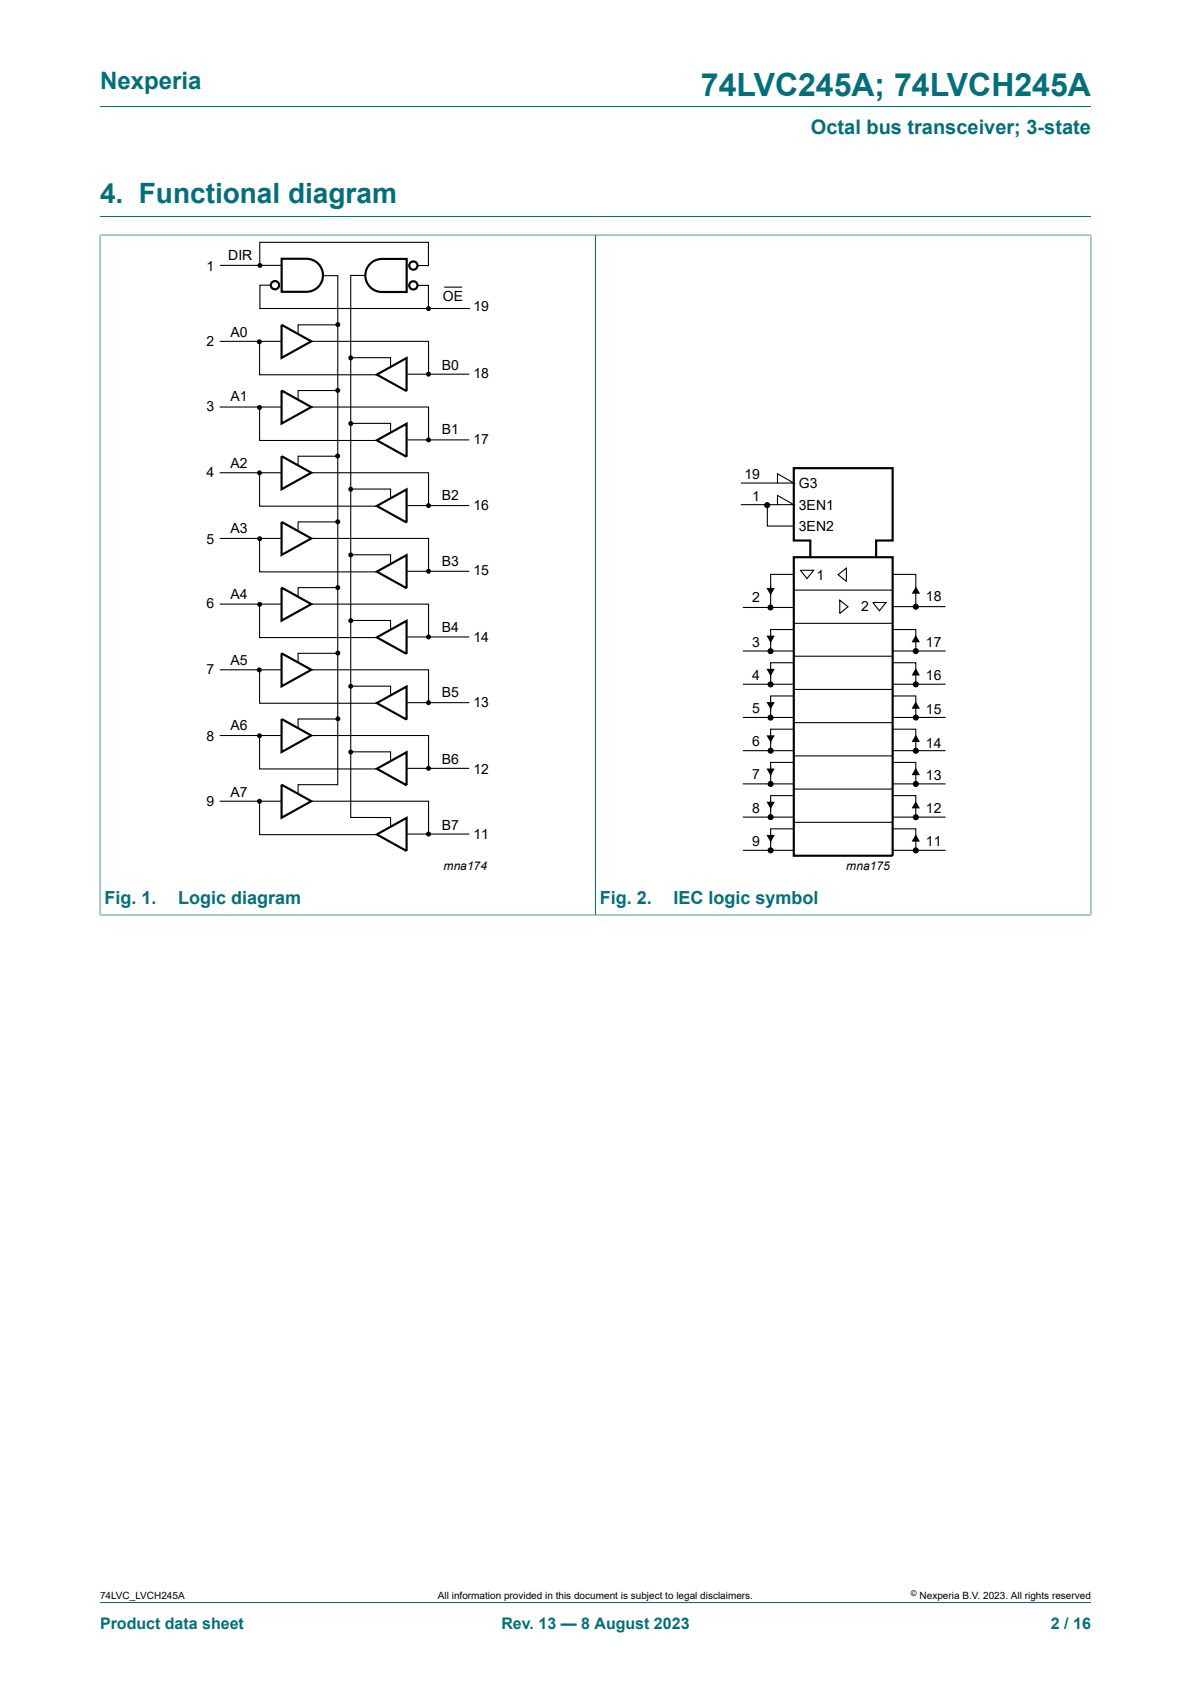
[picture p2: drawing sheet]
<svg xmlns="http://www.w3.org/2000/svg" width="210mm" height="297mm" viewBox="0 0 210 297" stroke-linecap="round" stroke-linejoin="round" font-family="sans-serif">
<path d="M17.6 18.8h174.8M17.6 38.2h174.8M17.6 41.5h174.8M17.6 41.4v120M105 41.5v119.9M192.4 41.4v120M17.6 161.4h174.8M17.6 282.6h174.8" fill="none" stroke="#036f7b" stroke-width=".18"/>
<g fill="none" stroke="#000" stroke-width=".38">
<path d="M49.6 57.3l5.3 2.9-5.3 2.9zM49.7 45.6h4.3a2.92 2.92 0 0 1 2.9 2.9 2.92 2.92 0 0 1-2.9 3h-4.3zM65.1 46.8a2.91 2.91 0 0 1 2.2-1.1h4.4v5.8h-4.4a2.92 2.92 0 0 1-2.6-1.7 2.92 2.92 0 0 1 .4-3zM49.6 68.9l5.3 2.9-5.3 2.9zM66.4 66.1l5.3-3v5.9zM66.4 77.7l5.3-3v5.9zM49.6 80.5l5.3 2.9-5.3 2.9zM49.6 92l5.3 3-5.3 2.9zM66.4 89.2l5.3-2.9v5.9zM140 98.3h17.4v52.6h-17.4zM142.9 98.2v-2.9h-2.9v-12.7h17.4v12.7h-2.9v2.9M49.6 103.6l5.3 2.9-5.3 3z"/>
<path d="M49.6 115.2l5.3 2.9-5.3 2.9zM66.4 100.8l5.3-2.9v5.8zM66.4 112.4l5.3-2.9v5.8zM49.6 126.8l5.3 2.9-5.3 2.9zM49.6 138.4l5.3 2.9-5.3 2.9zM66.4 124l5.3-2.9v5.8zM66.4 135.6l5.3-2.9v5.8zM66.4 147.2l5.3-2.9v5.8z"/>
<circle cx="48.5" cy="50.3" r=".73"/>
<circle cx="72.9" cy="50.3" r=".73"/>
<circle cx="72.9" cy="46.8" r=".73"/>
</g>
<g fill="none" stroke="#000" stroke-width=".19">
<path d="M38.8 46.8h10.8M45.8 46.8v-4.1h29.7v4.1h-1.9M47.8 50.3h-2v4.1h37.1M57 48.6h2.6v89.8h-7v1.6M59.4 57.3h-6.8v1.6M64.4 48.6h-2.6v95.6h7.1v1.6M73.6 50.3h1.9v4.2M78.3 50.6h3.2M38.7 60.2h10.9M38.7 71.8h10.9M45.8 60.2v5.9h20.6M45.8 71.8v5.9h20.6"/>
<path d="M54.9 60.2h20.7v5.9M54.9 71.8h20.7v5.9M59.4 68.9h-6.8v1.6M61.9 63.1h7v1.6M61.9 74.7h7v1.5M71.7 66h11M71.7 77.6h11M38.7 83.4h10.9M38.7 95h10.9M45.8 83.4v5.9h20.6M45.8 95v5.9h20.6M54.9 83.4h20.7v5.9"/>
<path d="M54.9 95h20.7v5.9M59.4 80.5h-6.8v1.6M59.4 92h-6.8v1.7M61.9 86.3h7v1.5M61.9 97.8h7v1.6M71.7 89.2h11M130.6 85.2h9.4l-2.9-1.6v1.6M130.6 89h9.4l-2.9-1.6v1.6M135.3 89.1v3.7h4.7M38.7 106.5h10.9M38.7 118.1h10.9M45.8 106.6v5.8h20.6"/>
<path d="M45.8 118.2v5.8h20.6M54.9 106.5h20.7v5.9M54.9 118.1h20.7v5.9M59.4 103.6h-6.8v1.6M59.4 115.2h-6.8v1.6M61.9 109.4h7v1.6M71.7 100.8h11M71.7 112.3h11M131 114.8h9M131 107.1h9M140 111h-4.1v3.8M140 116.9h-4.1v3.8"/>
<path d="M140 101.3h-4.1v5.8M140 115.7h17.4M140 109.9h17.4M140 104.1h17.4M141.1 100.6h2.4l-1.2 1.4zM147.8 101.4l1.4-1.2v2.3zM148.1 105.9l1.4 1.1-1.4 1.2zM153.9 106.3h2.3l-1.1 1.4zM157.4 111h4.1v3.8M157.4 116.9h4.1v3.8M157.4 101.3h4.1v5.7M157.4 114.8h9.3"/>
<path d="M157.4 107h9.3M38.7 129.7h10.9M45.8 129.8v5.8h20.6M54.9 129.7h20.7v5.9M59.4 126.8h-6.8v1.6M61.9 121h7v1.6M61.9 132.6h7v1.6M71.7 123.9h11M71.7 135.5h11M131 120.7h9M131 126.5h9M131 132.4h9"/>
<path d="M131 138.3h9M140 122.7h-4.1v3.8M140 128.6h-4.1v3.8M140 134.5h-4.1v3.8M140 121.6h17.4M140 127.5h17.4M140 133.3h17.4M140 139.2h17.4M157.4 122.7h4.1v3.8M157.4 128.6h4.1v3.8M157.4 134.5h4.1v3.8M157.4 120.7h9.3"/>
<path d="M157.4 126.5h9.3M157.4 132.4h9.3M157.4 138.3h9.3M38.7 141.3h10.9M45.8 141.3v5.9h20.6M54.9 141.3h20.7v5.9M71.7 147.1h11M131 144.1h9M131 150h9M140 140.3h-4.1v3.8M140 146.2h-4.1v3.8M140 145h17.4"/>
<path d="M157.4 140.3h4.1v3.8M157.4 146.2h4.1v3.8M157.4 144.1h9.3M157.4 150h9.3"/>
<circle cx="135.3" cy="89.1" r=".44"/>
<circle cx="135.9" cy="107.1" r=".44"/>
<circle cx="135.9" cy="114.8" r=".44"/>
<circle cx="161.5" cy="107" r=".44"/>
<circle cx="161.5" cy="114.8" r=".44"/>
<circle cx="135.9" cy="120.7" r=".44"/>
<circle cx="135.9" cy="126.6" r=".44"/>
<circle cx="135.9" cy="132.4" r=".44"/>
<circle cx="135.9" cy="138.3" r=".44"/>
<circle cx="161.5" cy="126.6" r=".44"/>
<circle cx="161.5" cy="132.4" r=".44"/>
<circle cx="161.5" cy="120.7" r=".44"/>
<circle cx="161.5" cy="138.3" r=".44"/>
<circle cx="135.9" cy="150" r=".44"/>
<circle cx="135.9" cy="144.1" r=".44"/>
<circle cx="161.5" cy="150" r=".44"/>
<circle cx="161.5" cy="144.1" r=".44"/>
</g>
<g fill="#000">
<path d="M135.1 112.1h1.5l-.7 1.3zM135.1 118h1.5l-.7 1.2zM135.1 103.7h1.5l-.7 1.3zM161.5 112l.7 1.3h-1.5zM161.5 117.9l.7 1.2h-1.5zM161.5 103.4l.7 1.3h-1.4zM135.1 123.8h1.5l-.7 1.3zM135.1 129.7h1.5l-.7 1.3zM135.1 135.5h1.5l-.7 1.3zM161.5 123.7l.7 1.3h-1.5zM161.5 129.6l.7 1.3h-1.5zM161.5 135.4l.7 1.3h-1.5z"/>
<path d="M135.1 141.4h1.5l-.7 1.3zM135.1 147.3h1.5l-.7 1.2zM161.5 141.3l.7 1.3h-1.5zM161.5 147.2l.7 1.2h-1.5z"/>
<circle cx="45.8" cy="46.8" r=".44"/>
<circle cx="59.6" cy="57.2" r=".44"/>
<circle cx="75.6" cy="54.4" r=".44"/>
<circle cx="45.7" cy="60.3" r=".44"/>
<circle cx="45.8" cy="71.9" r=".44"/>
<circle cx="59.5" cy="68.9" r=".44"/>
<circle cx="61.8" cy="63.1" r=".44"/>
<circle cx="61.8" cy="74.7" r=".44"/>
<circle cx="75.6" cy="77.6" r=".44"/>
<circle cx="75.6" cy="66" r=".44"/>
<circle cx="45.8" cy="83.4" r=".44"/>
<circle cx="45.8" cy="95" r=".44"/>
<circle cx="59.5" cy="80.4" r=".44"/>
<circle cx="59.5" cy="92" r=".44"/>
<circle cx="61.8" cy="97.9" r=".44"/>
<circle cx="61.8" cy="86.3" r=".44"/>
<circle cx="75.6" cy="89.2" r=".44"/>
<circle cx="135.3" cy="89.1" r=".44"/>
<circle cx="45.7" cy="118.1" r=".44"/>
<circle cx="45.8" cy="106.6" r=".44"/>
<circle cx="59.5" cy="103.6" r=".44"/>
<circle cx="59.6" cy="115.2" r=".44"/>
<circle cx="61.8" cy="109.5" r=".44"/>
<circle cx="75.6" cy="100.8" r=".44"/>
<circle cx="75.6" cy="112.3" r=".44"/>
<circle cx="135.9" cy="107.1" r=".44"/>
<circle cx="135.9" cy="114.8" r=".44"/>
<circle cx="161.5" cy="107" r=".44"/>
<circle cx="161.5" cy="114.8" r=".44"/>
<circle cx="45.8" cy="129.8" r=".44"/>
<circle cx="59.6" cy="126.8" r=".44"/>
<circle cx="61.8" cy="121" r=".44"/>
<circle cx="61.8" cy="132.6" r=".44"/>
<circle cx="75.6" cy="135.5" r=".44"/>
<circle cx="75.6" cy="123.9" r=".44"/>
<circle cx="135.9" cy="120.7" r=".44"/>
<circle cx="135.9" cy="126.6" r=".44"/>
<circle cx="135.9" cy="132.4" r=".44"/>
<circle cx="135.9" cy="138.3" r=".44"/>
<circle cx="161.5" cy="126.6" r=".44"/>
<circle cx="161.5" cy="132.4" r=".44"/>
<circle cx="161.5" cy="120.7" r=".44"/>
<circle cx="161.5" cy="138.3" r=".44"/>
<circle cx="45.8" cy="141.3" r=".44"/>
<circle cx="75.6" cy="147.1" r=".44"/>
<circle cx="135.9" cy="150" r=".44"/>
<circle cx="135.9" cy="144.1" r=".44"/>
<circle cx="161.5" cy="150" r=".44"/>
<circle cx="161.5" cy="144.1" r=".44"/>
</g>
<path d="M135.9 103.1v1.8M135.9 111.8v1.8M135.9 117.7v1.8M135.9 123.6v1.8M135.9 129.4v1.8M135.9 135.3v1.8M135.9 141.1v1.8M135.9 147v1.8" fill="none" stroke="#000" stroke-width=".18"/>
<text font-size="5.6" fill="#036f7b" x="123.6" y="16.8">74LVC245A; 74LVCH245A</text>
<text font-size="4.9" fill="#036f7b" x="17.6" y="35.9">4. Functional diagram</text>
<text font-size="4.2" fill="#036f7b" x="17.6" y="15.6">Nexperia</text>
<text font-size="3.5" fill="#036f7b" x="143" y="23.7">Octal bus transceiver; 3-state</text>
<g font-size="3.2" fill="#036f7b">
<text x="18.4" y="159.5">Fig. 1.</text>
<text x="31.4" y="159.5">Logic diagram</text>
<text x="105.8" y="159.5">Fig. 2.</text>
<text x="118.8" y="159.5">IEC logic symbol</text>
</g>
<g font-size="2.8" fill="#036f7b">
<text x="17.6" y="287.2">Product data sheet</text>
<text x="88.4" y="287.2">Rev. 13 — 8 August 2023</text>
<text x="185.3" y="287.2">2 / 16</text>
</g>
<g font-size="2.5">
<text x="36.4" y="47.9">1</text>
<text x="40.2" y="45.8">DIR</text>
<text x="78.1" y="53.1">OE</text>
<text x="40.6" y="59.4">A0</text>
<text x="83.5" y="54.9">19</text>
<text x="36.4" y="61.1">2</text>
<text x="77.9" y="65.2">B0</text>
<text x="40.6" y="70.7">A1</text>
<text x="83.5" y="66.7">18</text>
<text x="36.4" y="72.4">3</text>
<text x="77.9" y="76.5">B1</text>
<text x="40.6" y="82.5">A2</text>
<text x="83.5" y="78.3">17</text>
<text x="36.4" y="84.2">4</text>
<text x="77.9" y="88.3">B2</text>
<text x="131.2" y="84.4">19</text>
<text x="132.6" y="88.3">1</text>
<text x="140.8" y="86">G3</text>
<text x="36.4" y="95.9">5</text>
<text x="40.6" y="94">A3</text>
<text x="83.5" y="90">16</text>
<text x="140.8" y="90">3EN1</text>
<text x="140.8" y="93.6">3EN2</text>
<text x="77.9" y="99.8">B3</text>
<text x="83.5" y="101.4">15</text>
<text x="36.4" y="107.3">6</text>
<text x="40.6" y="105.7">A4</text>
<text x="132.6" y="106.2">2</text>
<text x="143.9" y="102.2">1</text>
<text x="151.8" y="107.7">2</text>
<text x="163.2" y="106">18</text>
<text x="77.9" y="111.4">B4</text>
<text x="83.5" y="113.1">14</text>
<text x="36.4" y="118.9">7</text>
<text x="40.6" y="117.2">A5</text>
<text x="132.6" y="114">3</text>
<text x="132.6" y="119.9">4</text>
<text x="163.2" y="114">17</text>
<text x="163.2" y="120">16</text>
<text x="77.9" y="123">B5</text>
<text x="83.5" y="124.7">13</text>
<text x="132.6" y="125.7">5</text>
<text x="163.2" y="125.8">15</text>
<text x="36.4" y="130.6">8</text>
<text x="40.6" y="128.8">A6</text>
<text x="132.6" y="131.6">6</text>
<text x="163.2" y="131.9">14</text>
<text x="77.9" y="134.7">B6</text>
<text x="83.5" y="136.4">12</text>
<text x="132.6" y="137.5">7</text>
<text x="163.2" y="137.6">13</text>
<text x="36.4" y="142.2">9</text>
<text x="40.6" y="140.6">A7</text>
<text x="132.6" y="143.3">8</text>
<text x="163.2" y="143.4">12</text>
<text x="77.9" y="146.4">B7</text>
<text x="83.5" y="148">11</text>
<text x="132.6" y="149.1">9</text>
<text x="163.2" y="149.1">11</text>
</g>
<g font-size="2.1">
<text x="78.2" y="153.5">mna174</text>
<text x="149.2" y="153.5">mna175</text>
</g>
<g font-size="1.8">
<text x="17.6" y="282">74LVC_LVCH245A</text>
<text x="77.2" y="282">All information provided in this document is subject to legal disclaimers.</text>
<text x="162.2" y="282">Nexperia B.V. 2023. All rights reserved</text>
</g>
<text font-size="1.4" x="160.6" y="281.6">©</text>
</svg>
